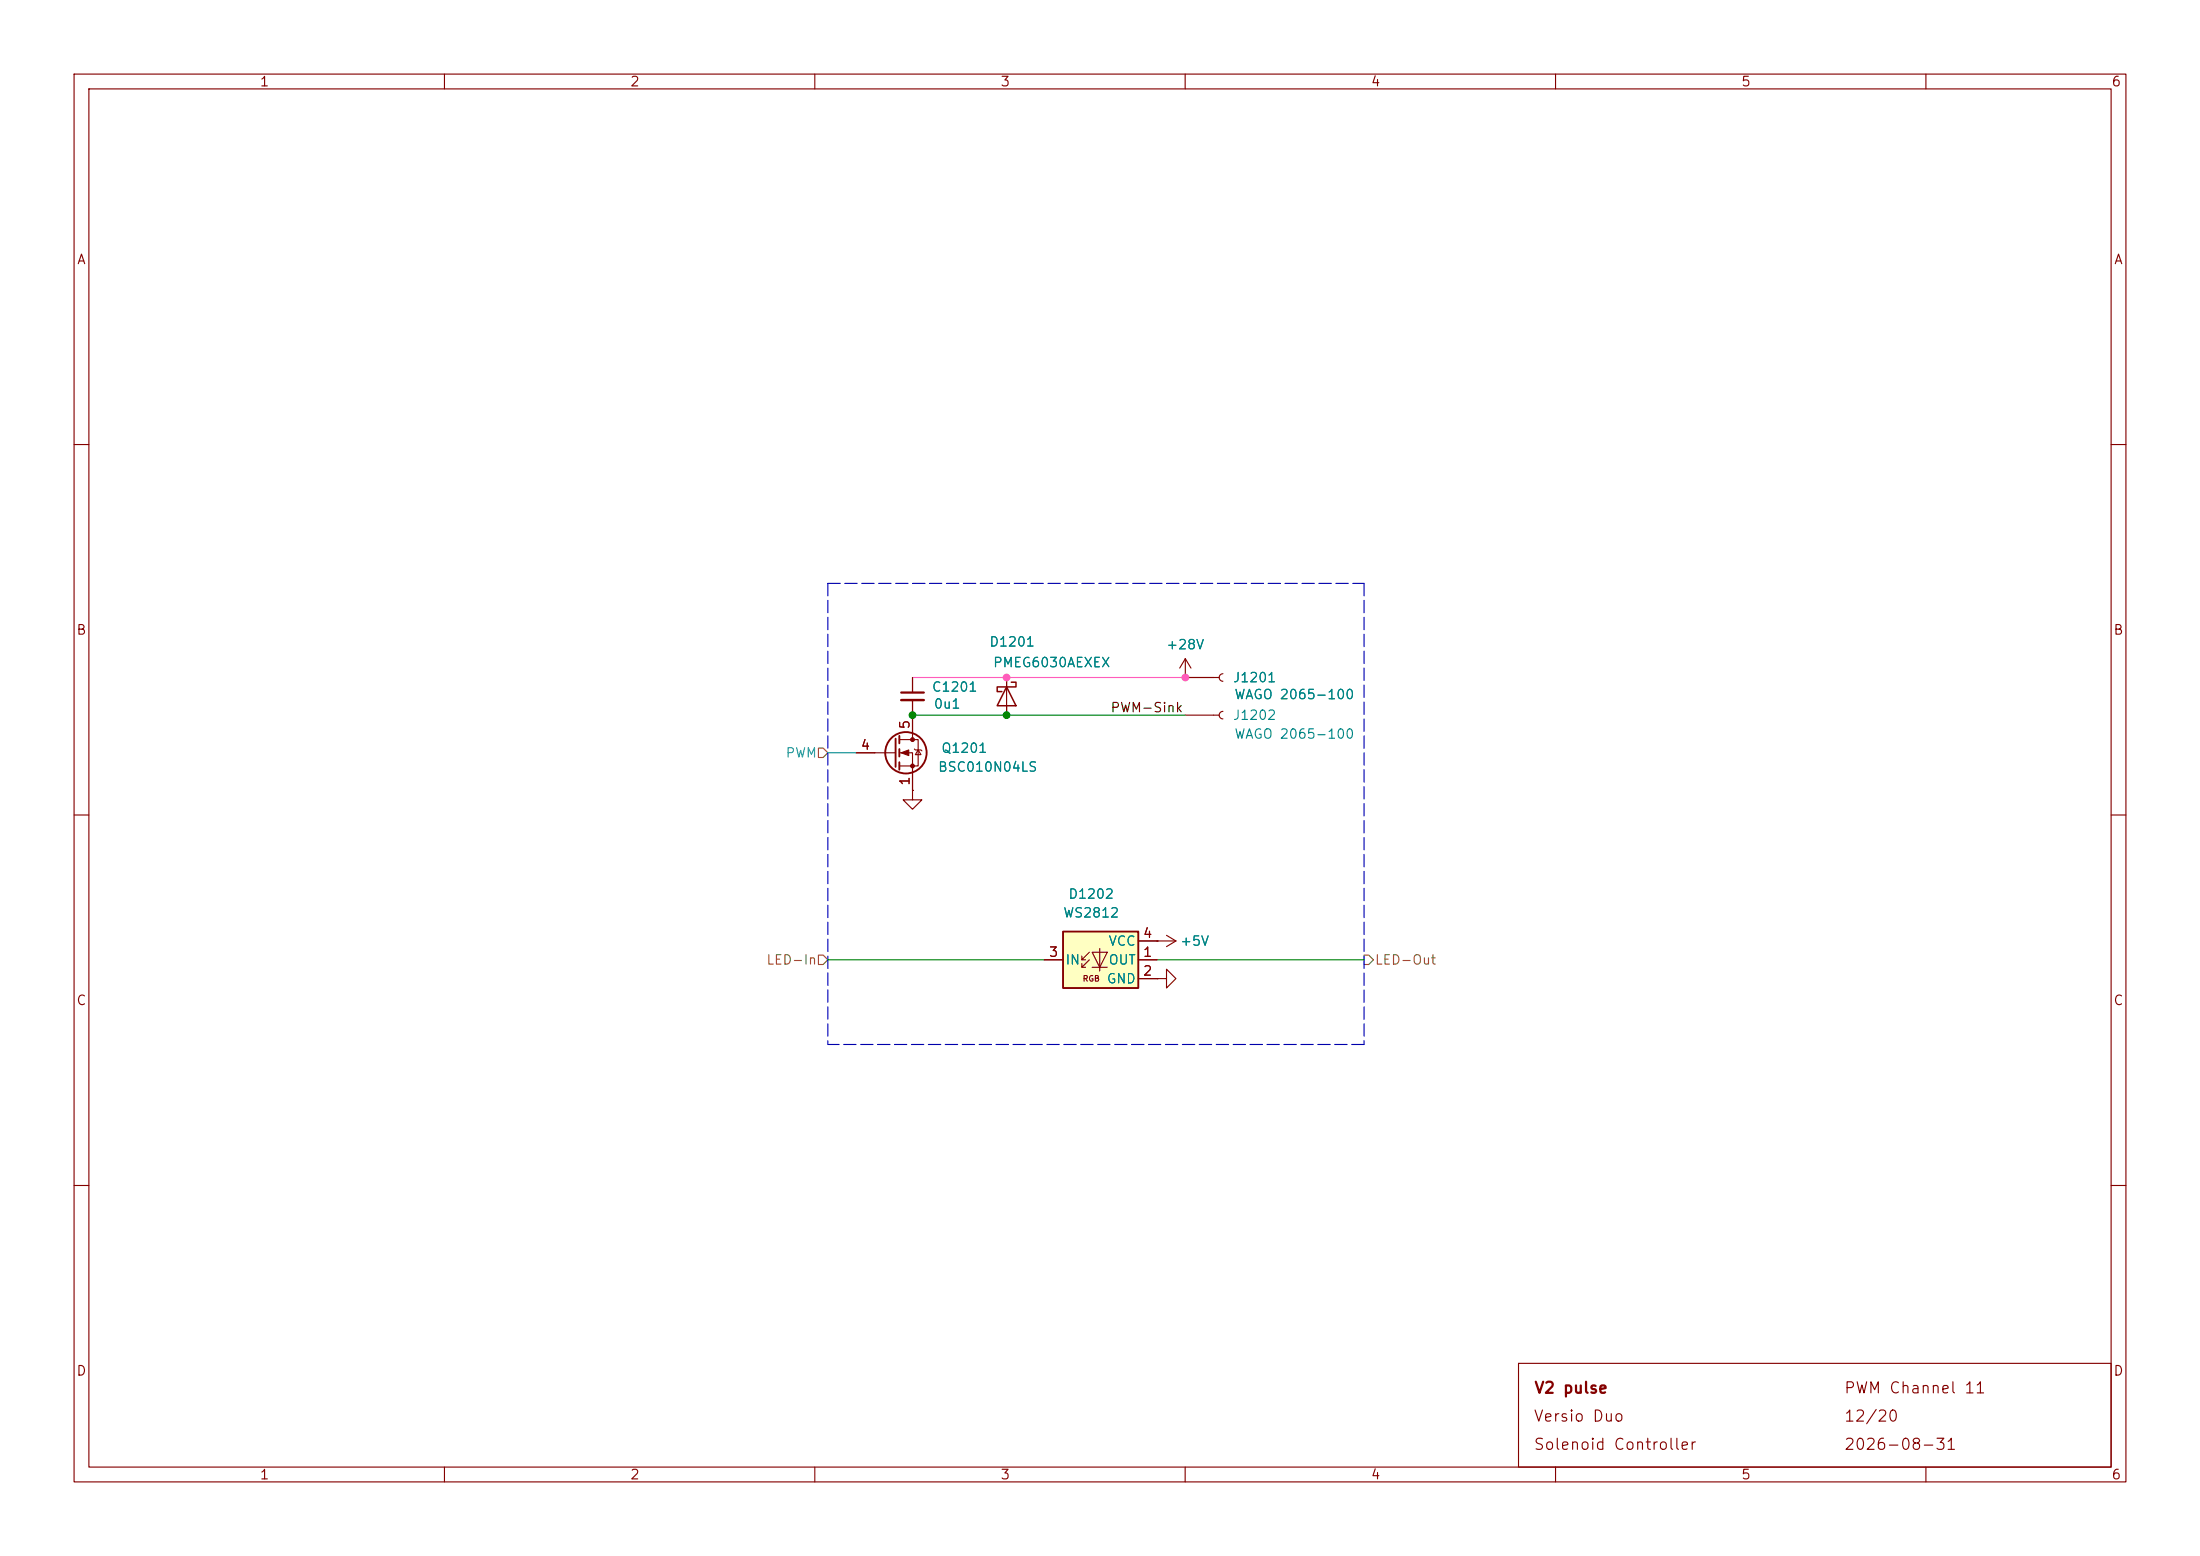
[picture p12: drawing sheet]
<svg xmlns="http://www.w3.org/2000/svg" width="297mm" height="210mm" viewBox="0 0 297 210" stroke-linecap="round" stroke-linejoin="round" font-family="sans-serif">
<g fill="none" stroke="#840000" stroke-width=".15">
<path d="M10 10h277v190h-277zM12 12h273v186h-273zM60 10v2M110 10v2M160 10v2M210 10v2M260 10v2M10 60h2M285 60h2M121.4 99.8h2.6v3.6h-2.6M123.2 96.5v3.3M160 91.4h.1"/>
<path d="M160 88.9v2.5M160 88.9l-.7 1.3M160 88.9l.8 1.3M10 110h2M115.6 101.6h5.3M121.4 101.6h1.8v5.1M123.2 106.7v1.3h1.3l-1.3 1.2-1.3-1.2h1.3M123.2 106.7h.1M123.4 101.1l.2 .1h.7l.2 .1M124 101.2l.3 .7h-.7zM285 110h2M156.2 127h.1"/>
<path d="M156.2 132.1h1.3v-1.3l1.2 1.3-1.2 1.3v-1.3M156.2 132.1h.1M156.2 127h2.5M157.5 126.2l1.2 .8M158.7 127l-1.2 .8M10 160h2M285 160h2M60 198v2M110 198v2M160 198v2M205 184h80v14h-80zM210 198v2"/>
<path d="M260 198v2"/>
</g>
<g fill="none" stroke="#840000" stroke-width=".25">
<path d="M120.9 99.7v3.8M121.4 99.3v1M121.4 101.1v1M121.4 102.9v1"/>
<circle cx="122.3" cy="101.6" r="2.79"/>
</g>
<g fill="#840000" stroke="#840000" stroke-width=".15">
<path d="M121.7 101.6l1-.4v.8z"/>
<circle cx="123.2" cy="99.8" r=".25"/>
<circle cx="123.2" cy="103.4" r=".25"/>
</g>
<path d="M143.5 125.7h10.2v7.7h-10.2z" fill="#ffffc2"/>
<path d="M143.5 125.7h10.2v7.7h-10.2z" fill="none" stroke="#840000" stroke-width=".25"/>
<g fill="none" stroke="#840000" stroke-width=".15">
<path d="M123.2 91.4v2.1M123.2 94.5v4.6M135.9 91.4v5.1M160 91.4h.1M160 96.5h4.6M160 91.4h4.6M165.1 96a.51 .51 0 0 0-.5 .5 .51 .51 0 0 0 .5 .5M165.1 90.9a.51 .51 0 0 0-.5 .5 .51 .51 0 0 0 .5 .5M115.6 101.6h2.5M123.2 106.7h.1M123.2 104.1v2.6M141 129.5h2.5"/>
<path d="M146 129.5h.6M146 130.6h.6M147.1 128.5l-1.1 1v-.5M147.1 129.5l-1.1 1.1v-.6M147.4 128.5h2.1l-1 2.1zM147.4 130.6h2.1M148.5 128v3.1M153.7 129.5h2.5M153.7 132.1h2.5M153.7 127h2.5M156.2 132.1h.1M156.2 127h.1"/>
</g>
<path d="M135.9 92.7l1.3 2.6h-2.6zM136.5 92.1h.7v.6h-2.6v.6h.7" fill="none" stroke="#840000" stroke-width=".2"/>
<path d="M121.7 93.5h3" fill="none" stroke="#840000" stroke-width=".3"/>
<path d="M121.7 94.5h3" fill="none" stroke="#840000" stroke-width=".33"/>
<path d="M110.5 101h.6l.7 .6-.7 .6h-.6zM110.5 128.9h.6l.7 .6-.7 .7h-.6zM184.1 128.9h.7l.6 .6-.6 .7h-.7z" fill="none" stroke="#848400" stroke-width=".15"/>
<path d="M111.8 78.7h72.3M111.8 78.7v62.3M184.1 78.7v62.3M184.1 141h-72.3" fill="none" stroke="#0000c2" stroke-width=".15" stroke-dasharray="1.7 .6"/>
<path d="M123.2 96.5h36.8M111.8 129.5h29.2M156.2 129.5h27.9" fill="none" stroke="#008400" stroke-width=".15"/>
<path d="M123.2 91.4h36.8" fill="none" stroke="#ff5cbb" stroke-width=".15"/>
<path d="M111.8 101.6h3.8" fill="none" stroke="#06a4c8" stroke-width=".15"/>
<g fill="#008400" stroke="#008400" stroke-width=".14">
<circle cx="123.2" cy="96.5" r=".46"/>
<circle cx="135.9" cy="96.5" r=".46"/>
</g>
<g fill="#ff5cbb" stroke="#ff5cbb" stroke-width=".14">
<circle cx="160" cy="91.4" r=".46"/>
<circle cx="135.9" cy="91.4" r=".46"/>
</g>
<g font-size="1.5" fill="#840000">
<text x="207" y="188.4">V2 pulse</text>
<text x="248.9" y="188.4">PWM Channel 11</text>
<text x="206.9" y="192.3">Versio Duo</text>
<text x="206.9" y="196.1">Solenoid Controller</text>
<text x="248.9" y="196.1">2026-08-31</text>
<text x="248.9" y="192.3">12/20</text>
</g>
<g font-size="1.3" fill="#840000">
<text x="35" y="12">1</text>
<text x="85" y="12">2</text>
<text x="135" y="12">3</text>
<text x="185" y="12">4</text>
<text x="235" y="12">5</text>
<text x="285" y="12">6</text>
<text x="10.3" y="36">A</text>
<text x="285.3" y="36">A</text>
<text x="10.2" y="86">B</text>
<text x="285.2" y="86">B</text>
<text x="116.1" y="101.5">4</text>
<text x="123.1" y="98.5" transform="rotate(-90 123.1 98.5)">5</text>
<text x="123.1" y="106.1" transform="rotate(-90 123.1 106.1)">1</text>
<text x="141.5" y="129.5">3</text>
<text x="154.2" y="129.5">1</text>
<text x="154.2" y="132">2</text>
<text x="154.2" y="126.9">4</text>
<text x="10.2" y="136">C</text>
<text x="285.2" y="136">C</text>
<text x="10.2" y="186">D</text>
<text x="285.2" y="186">D</text>
<text x="35" y="200">1</text>
<text x="85" y="200">2</text>
<text x="135" y="200">3</text>
<text x="185" y="200">4</text>
<text x="235" y="200">5</text>
<text x="285" y="200">6</text>
</g>
<g font-size="1.3" fill="#008484">
<text x="133.5" y="87.6">D1201</text>
<text x="157.4" y="88">+28V</text>
<text x="125.7" y="93.7">C1201</text>
<text x="126" y="96">0u1</text>
<text x="134" y="90.4">PMEG6030AEXEX</text>
<text x="166.4" y="92.4">J1201</text>
<text x="166.6" y="94.7">WAGO 2065-100</text>
<text x="127" y="101.9">Q1201</text>
<text x="166.4" y="97.5">J1202</text>
<text x="166.6" y="100">WAGO 2065-100</text>
<text x="126.5" y="104.5">BSC010N04LS</text>
<text x="143.4" y="124.2">WS2812</text>
<text x="144.1" y="121.6">D1202</text>
<text x="143.7" y="130.5">IN</text>
<text x="149.6" y="130.5">OUT</text>
<text x="149.6" y="128">VCC</text>
<text x="159.2" y="128">+5V</text>
<text x="149.3" y="133">GND</text>
</g>
<text font-size="1.3" x="149.8" y="96.5">PWM-Sink</text>
<text font-size="1.3" fill="#06a4c8" x="106" y="102.6">PWM</text>
<g font-size="1.3" fill="#848400">
<text x="103.4" y="130.5">LED-In</text>
<text x="185.5" y="130.5">LED-Out</text>
</g>
<text font-size=".8" fill="#840000" x="146.1" y="132.7">RGB</text>
</svg>
